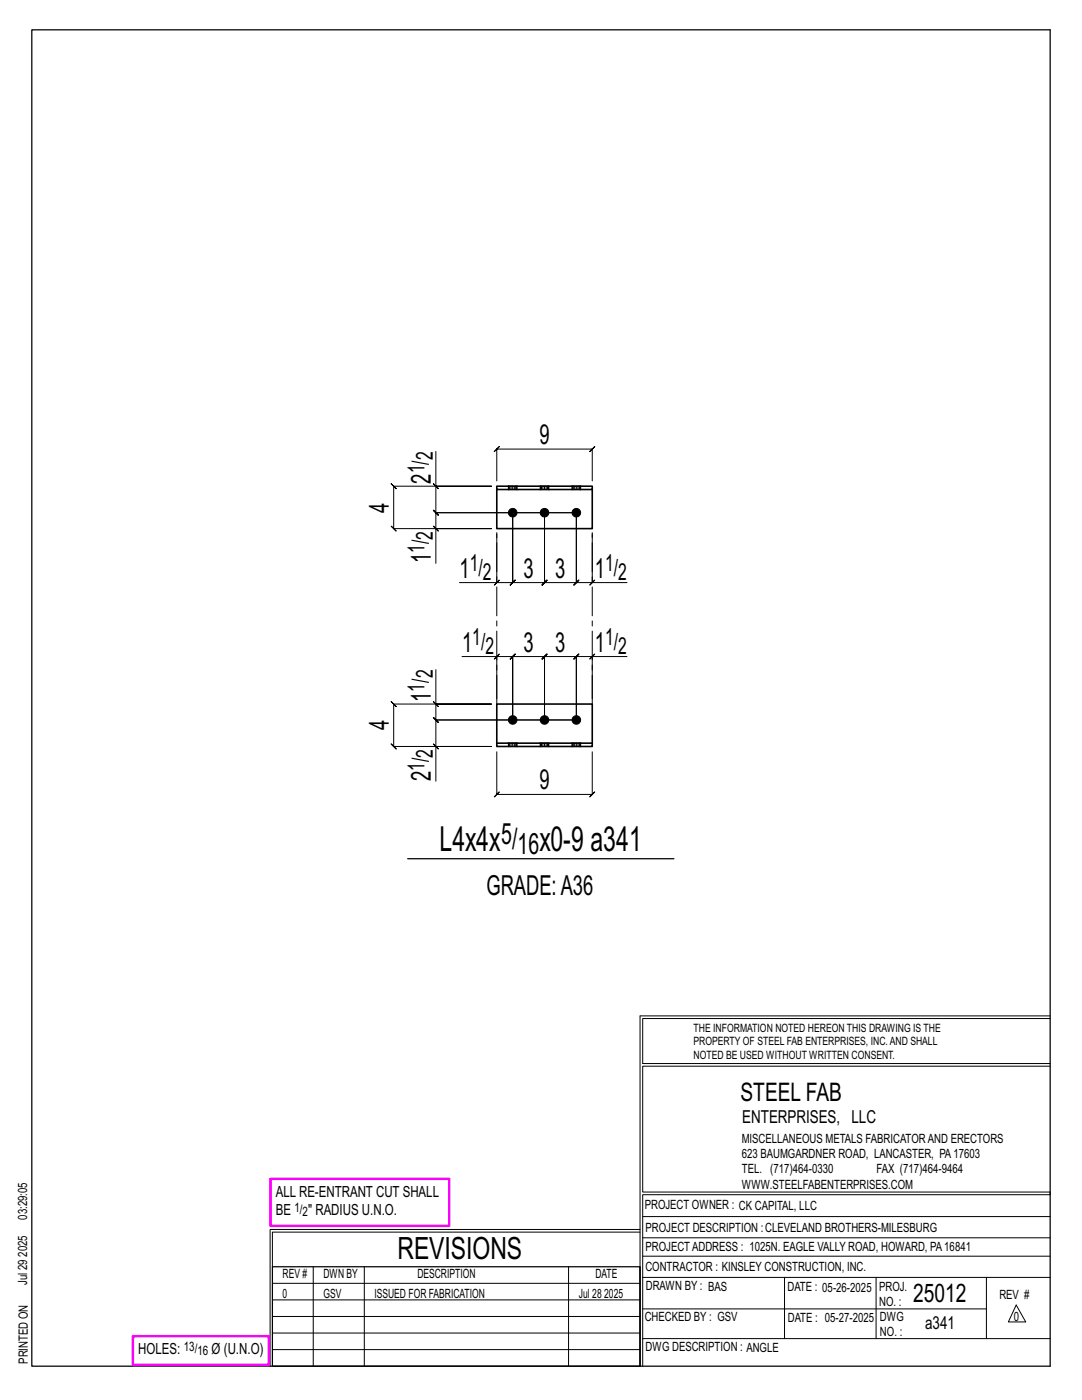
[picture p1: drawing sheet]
<svg xmlns="http://www.w3.org/2000/svg" width="216mm" height="279mm" viewBox="0 0 216 279" stroke-linecap="round" stroke-linejoin="round" font-family="sans-serif">
<g fill="none" stroke="#000" stroke-width=".2">
<path d="M86.5 96.5l1 1zM87 90.1v6.9h11.1h-19.5l-.5-.5 1 1-.5-.5v8.5l-.5-.5 1 1-.5-.5h19.5h-11.1v6.9M87 97v5.3l-.5-.5 1 1-.5-.5h28M99.1 96v-6.4l-.5 .5 1-1-.5 .5h19.1l-.5 .5 1-1-.5 .5v6.4M86.5 105l1 1zM99.1 106.6v9.7h-7.4M99.6 115.8l-1 1zM115 102.3v14l.5-.5-1 1 .5-.5h-6.3l.5-.5-1 1 .5-.5v-14v14l.5-.5-1 1 .5-.5h-6.4l.5-.5-1 1 .5-.5v-14v14l.5-.5-1 1 .5-.5h-3.2M115 102.3v14l-.5 .5 1-1-.5 .5h3.2M115 102.3h-28l-.5-.5 1 1-.5-.5v3.2M118.2 106.6v9.7h6.9M118.7 115.8l-1 1z"/>
<path d="M87 133.7v6.8h11.1h-19.5l-.5-.5 1 1-.5-.5v8.5l-.5-.5 1 1-.5-.5h19.5h-11.1v6.9M92.2 131h6.9v8.5M99.1 131l-.5 .5 1-1zM99.1 131h3.2l-.5 .5 1-1-.5 .5v12.7v-12.7l-.5 .5 1-1-.5 .5h6.4l-.5 .5 1-1-.5 .5v12.7v-12.7l-.5 .5 1-1-.5 .5h6.3l-.5 .5 1-1-.5 .5v12.7M117.7 131.5l1-1zM118.2 131h-3.2l.5-.5-1 1 .5-.5v12.7M125.1 131h-6.9v8.5M86.5 148.5l1 1zM86.5 140l1 1zM87 140.5v3.2l-.5-.5 1 1-.5-.5h28M99.1 150v8.5l-.5 .5 1-1-.5 .5h19.1l-.5 .5 1-1-.5 .5v-8.5M115 143.7h-28l-.5-.5 1 1-.5-.5v5.3"/>
<path d="M127.7 202.7v70M127.7 202.7h81.8M209.5 203.3h-81.3v9h81.3M209.5 212.8h-81.3v25.1h81.3v.5h-81.3v34.3M54.4 259.4h73.3M54.4 256.1h73.3M62.5 252.8v19.9M72.7 252.8v19.9M113.4 252.8v19.9M127.7 245.4h-73.8v27.3M127.7 245.9h-73.3v6.9M128.2 242.8h81.3"/>
<path d="M128.2 254.9h81.3M128.2 250.7h81.3M128.2 247h81.3M156.5 254.9v12.2M174.8 254.9v12.2M196.8 254.9v12.2M54.4 269.3h73.3M54.4 266h73.3M54.4 262.7h73.3M128.2 261.2h68.6M128.2 267.1h81.3M202.8 260.4l1.9 3.4h-3.5z"/>
</g>
<path d="M6.3 6h203.2v266.7h-203.2zM81.4 171.4h53.1M54.4 252.8h73.3v19.9h-73.3z" fill="none" stroke="#000" stroke-width=".25"/>
<path d="M54 235.3h35.6v9.3h-35.6zM26.5 266.7h27.1v5.7h-27.1z" fill="none" stroke="#f0f" stroke-width=".5"/>
<g fill="#000" stroke="#000" stroke-width=".2">
<circle cx="102.3" cy="102.3" r=".86"/>
<circle cx="108.7" cy="102.3" r=".86"/>
<circle cx="115" cy="102.3" r=".86"/>
<circle cx="102.3" cy="143.7" r=".86"/>
<circle cx="108.7" cy="143.7" r=".86"/>
<circle cx="115" cy="143.7" r=".86"/>
</g>
<g fill="none" stroke="#000" stroke-width=".32">
<path d="M99.1 97h19.1v.7h-19.1zM99.1 97.7v7.8h19.1v-7.8M101.4 97h.1M101.4 97.7h.1M103.2 97h.1M103.2 97.7h.1M107.8 97h.1M107.8 97.7h.1M109.5 97h.1M109.5 97.7h.1M114.1 97h.1M114.1 97.7h.1"/>
<path d="M115.9 97h.1M115.9 97.7h.1M99.1 148.3h19.1v.7h-19.1zM99.1 148.3v-7.8h19.1v7.8M101.4 148.3h.1M101.4 149h.1M103.2 148.3h.1M103.2 149h.1M107.8 148.3h.1M107.8 149h.1M109.5 148.3h.1M109.5 149h.1"/>
<path d="M114.1 148.3h.1M114.1 149h.1M115.9 148.3h.1M115.9 149h.1"/>
</g>
<g fill="none" stroke="#000" stroke-width=".2" stroke-dasharray="2 1.4">
<path d="M101.4 97v.7M101.4 97h.1M101.7 97h-.2l-.1 .7M102 97h-.3v.7h-.2M102.3 97h.3v.7h-.3zM102.3 97h-.3v.7h-.3M102.3 97.7h-.3M102.6 97h.3v.7h-.3M102.9 97h.2v.7h-.2M103.1 97h.1M103.2 97.7h-.1M103.2 97.7v-.7"/>
<path d="M107.8 97v.7M107.8 97h.1M108 97h-.1l-.1 .7M108.3 97h-.3v.7h-.1M108.7 97h.3v.7h-.3zM108.7 97h-.4v.7h-.3M108.7 97.7h-.4M109 97h.3v.7h-.3M109.3 97h.1v.7h-.1M109.4 97h.1M109.5 97.7h-.1M109.5 97.7v-.7"/>
<path d="M114.1 97v.7M114.1 97h.1M114.4 97h-.2l-.1 .7M114.7 97h-.3v.7h-.2M115 97h.3v.7h-.3zM115 97h-.3v.7h-.3M115 97.7h-.3M115.3 97h.3v.7h-.3M115.6 97h.2v.7h-.2M115.8 97h.1M115.9 97.7h-.1M115.9 97.7v-.7"/>
<path d="M101.4 148.3h.1M101.4 148.3v.7M101.5 149h-.1M101.7 149h-.2v-.7h.2M102 148.3h.3v.7h-.3zM102 149h-.3v-.7h.3M102.3 149h.3v-.7h.3M102.3 148.3h.3M102.6 149h.3v-.7h.2M102.9 149h.2l.1-.7M103.2 149v-.7M103.2 149h-.1"/>
<path d="M107.8 148.3h.1M107.8 148.3v.7M107.9 149h-.1M108 149h-.1v-.7h.1M108.3 148.3h.4v.7h-.4zM108.3 149h-.3v-.7h.3M108.7 149h.3v-.7h.3M108.7 148.3h.3M109 149h.3v-.7h.1M109.3 149h.1l.1-.7M109.5 149v-.7M109.5 149h-.1"/>
<path d="M114.1 148.3h.1M114.1 148.3v.7M114.2 149h-.1M114.4 149h-.2v-.7h.2M114.7 148.3h.3v.7h-.3zM114.7 149h-.3v-.7h.3M115 149h.3v-.7h.3M115 148.3h.3M115.3 149h.3v-.7h.2M115.6 149h.2l.1-.7M115.9 149v-.7M115.9 149h-.1"/>
</g>
<path d="M99.1 140.5v-35M118.2 140.5v-35" fill="none" stroke="#000" stroke-width=".2" stroke-dasharray="5.8 1 1 1"/>
<g font-size="6.9">
<text x="87.7" y="169.9">L4x4x</text>
<text x="107.6" y="169.9">x0-9 a341</text>
</g>
<text font-size="6.1" x="79.3" y="251.3">REVISIONS</text>
<g font-size="5.9">
<text x="100" y="168.4">5/</text>
<text x="103.3" y="170.4">16</text>
</g>
<g font-size="5.5">
<text x="107.6" y="88.6">9</text>
<text x="86" y="96.5" transform="rotate(-90 86 96.5)">2</text>
<text x="77.6" y="102.3" transform="rotate(-90 77.6 102.3)">4</text>
<text x="86" y="112.4" transform="rotate(-90 86 112.4)">1</text>
<text x="91.7" y="115.3">1</text>
<text x="104.5" y="115.3">3</text>
<text x="110.8" y="115.3">3</text>
<text x="118.7" y="115.3">1</text>
<text x="92.2" y="130">1</text>
<text x="104.5" y="130">3</text>
<text x="110.8" y="130">3</text>
<text x="118.7" y="130">1</text>
<text x="86" y="140.1" transform="rotate(-90 86 140.1)">1</text>
<text x="77.6" y="145.8" transform="rotate(-90 77.6 145.8)">4</text>
<text x="86" y="155.9" transform="rotate(-90 86 155.9)">2</text>
<text x="107.6" y="157.6">9</text>
<text x="97.1" y="178.6">GRADE:A36</text>
</g>
<g font-size="5.1">
<text x="147.8" y="219.8">STEEL FAB</text>
<text x="182.2" y="259.9">25012</text>
</g>
<g font-size="4.7">
<text x="84.7" y="94.5" transform="rotate(-90 84.7 94.5)">1/</text>
<text x="86.4" y="91.8" transform="rotate(-90 86.4 91.8)">2</text>
<text x="86.4" y="107.8" transform="rotate(-90 86.4 107.8)">2</text>
<text x="84.7" y="110.4" transform="rotate(-90 84.7 110.4)">1/</text>
<text x="93.7" y="114">1/</text>
<text x="96.3" y="115.7">2</text>
<text x="120.8" y="114">1/</text>
<text x="123.4" y="115.7">2</text>
<text x="94.2" y="128.8">1/</text>
<text x="96.9" y="130.5">2</text>
<text x="120.8" y="128.8">1/</text>
<text x="123.4" y="130.5">2</text>
<text x="86.4" y="135.4" transform="rotate(-90 86.4 135.4)">2</text>
<text x="84.7" y="138" transform="rotate(-90 84.7 138)">1/</text>
<text x="84.7" y="153.9" transform="rotate(-90 84.7 153.9)">1/</text>
<text x="86.4" y="151.2" transform="rotate(-90 86.4 151.2)">2</text>
</g>
<g font-size="3.6">
<text x="148.1" y="224.1">ENTERPRISES, LLC</text>
<text x="184.6" y="265.2">a341</text>
</g>
<g font-size="3.1">
<text x="55" y="238.9">ALL RE-ENTRANT CUT SHALL</text>
<text x="55" y="242.5">BE</text>
<text x="61.5" y="242.5">&quot; RADIUS U.N.O.</text>
<text x="27.6" y="270.2">HOLES:</text>
<text x="42.2" y="270.2">Ø (U.N.O)</text>
</g>
<g font-size="2.6">
<text x="58.8" y="241.8">1/</text>
<text x="60.4" y="242.7">2</text>
<text x="36.7" y="269.6">13/</text>
<text x="39.4" y="270.5">16</text>
</g>
<g font-size="2.5">
<text x="148" y="231.2">623 BAUMGARDNER ROAD, LANCASTER, PA17603</text>
<text x="148" y="228.1">MISCELLANEOUS METALS FABRICATORAND ERECTORS</text>
<text x="148" y="237.2">WWW.STEELFABENTERPRISES.COM</text>
<text x="148" y="234.2">TEL. (717)464-0330</text>
<text x="174.9" y="234.2">FAX (717)464-9464</text>
<text x="5.4" y="243.4" transform="rotate(-90 5.4 243.4)">03:29:05</text>
<text x="128.7" y="241.3">PROJECT OWNER : CK CAPITAL, LLC</text>
<text x="128.8" y="246">PROJECT DESCRIPTION :CLEVELAND BROTHERS-MILESBURG</text>
<text x="5.4" y="250.8" transform="rotate(-90 5.4 250.8)">2025</text>
<text x="128.8" y="249.7">PROJECTADDRESS : 1025N. EAGLE VALLY ROAD, HOWARD, PA16841</text>
<text x="5.4" y="256.5" transform="rotate(-90 5.4 256.5)">Jul 29</text>
<text x="56.4" y="255">REV #</text>
<text x="64.5" y="255">DWN BY</text>
<text x="83.3" y="255">DESCRIPTION</text>
<text x="118.8" y="255">DATE</text>
<text x="128.8" y="253.7">CONTRACTOR : KINSLEY CONSTRUCTION, INC.</text>
<text x="128.9" y="257.5">DRAWN BY : BAS</text>
<text x="157.1" y="257.6">DATE : 05-26-2025</text>
<text x="175.4" y="257.7">PROJ.</text>
<text x="56.4" y="259">0</text>
<text x="64.5" y="259">GSV</text>
<text x="74.7" y="259">ISSUED FOR FABRICATION</text>
<text x="115.5" y="259">Jul 28</text>
<text x="120.6" y="259">2025</text>
<text x="128.6" y="263.7">CHECKED BY : GSV</text>
<text x="157.2" y="263.7">DATE : 05-27-2025</text>
<text x="175.4" y="260.7">NO. :</text>
<text x="175.6" y="263.7">DWG</text>
<text x="199.4" y="259.2">REV #</text>
<text x="202.3" y="263.7">0</text>
<text x="128.8" y="269.7">DWG DESCRIPTION : ANGLE</text>
<text x="175.6" y="266.7">NO. :</text>
<text x="5.5" y="272.2" transform="rotate(-90 5.5 272.2)">PRINTED ON</text>
</g>
<g font-size="2.3">
<text x="138.4" y="208.6">PROPERTY OF STEEL FAB ENTERPRISES, INC.AND SHALL</text>
<text x="138.4" y="205.9">THE INFORMATION NOTED HEREON THIS DRAWING IS THE</text>
<text x="138.4" y="211.3">NOTED BE USED WITHOUT WRITTEN CONSENT.</text>
</g>
</svg>
